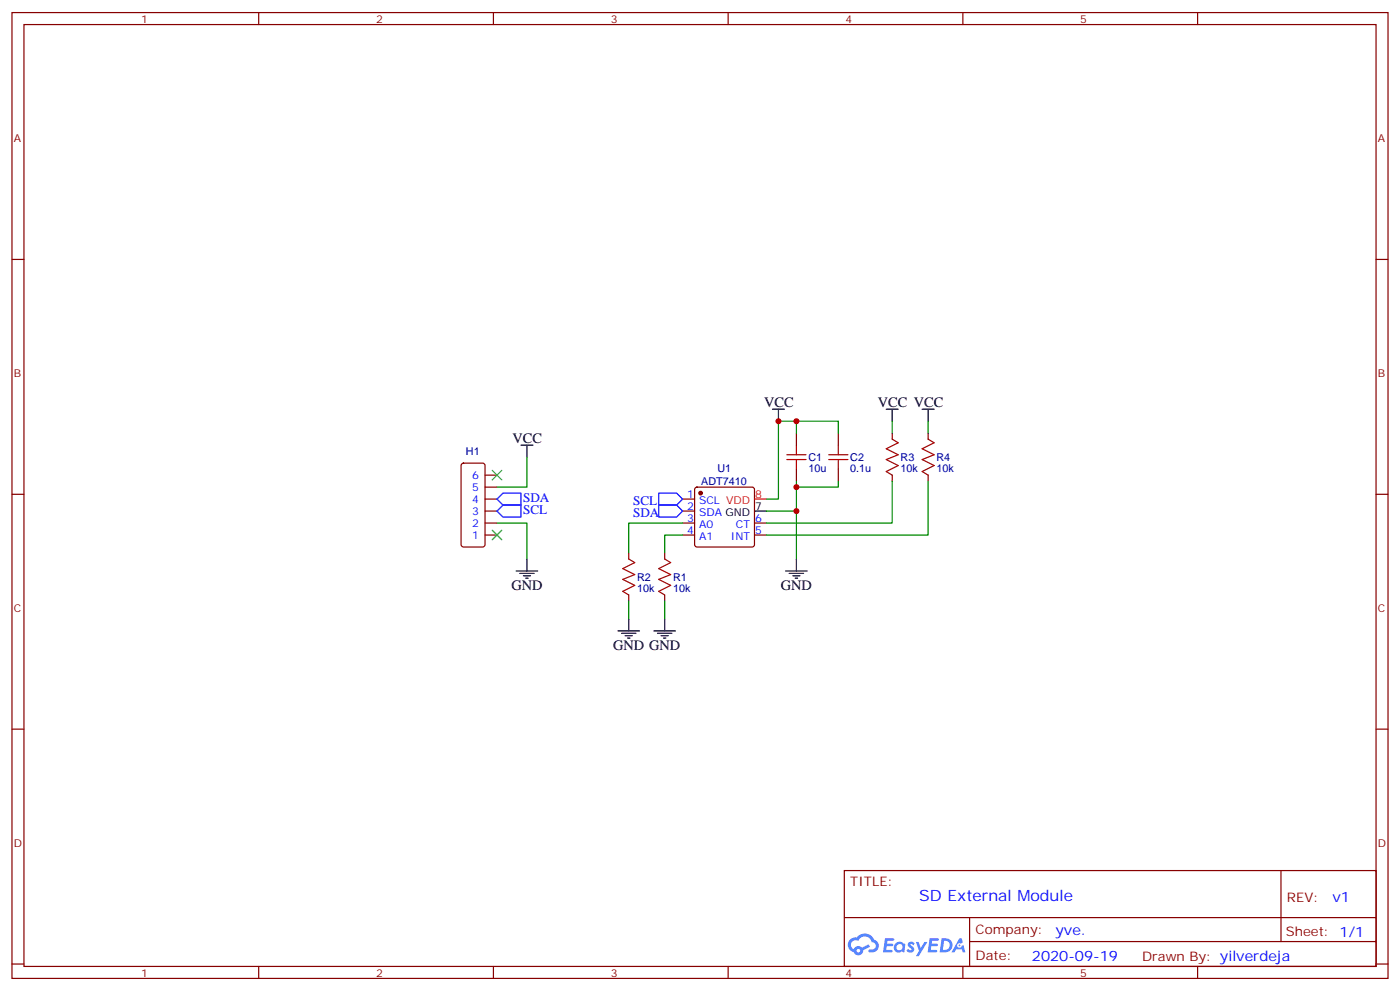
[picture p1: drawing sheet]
<svg xmlns="http://www.w3.org/2000/svg" width="412mm" height="292mm" viewBox="0 0 412 292" stroke-linecap="round" stroke-linejoin="round" font-family="sans-serif">
<g fill="none" stroke="#870000" stroke-width=".35">
<path d="M3.5 3.7h405.4v284.3h-405.4zM7.1 7.2h398.2v277.3h-398.2zM76.2 3.7v3.5M145.3 3.7v3.5M214.5 3.7v3.5M283.6 3.7v3.5M352.8 3.7v3.5M3.5 76.4h3.6M405.3 76.4h3.6M3.5 145.5h3.6M405.3 145.5h3.6M3.5 214.7h3.6"/>
<path d="M405.3 214.7h3.6M248.7 256.3h156.6v28.2h-156.6zM377.3 256.3v20.9M248.7 270.1h156.5M285.6 277.2h119.6M285.6 270.1v14.2M3.5 283.8h3.6M76.2 284.5v3.5M145.3 284.5v3.5M214.5 284.5v3.5M283.6 284.5v3.5M352.8 284.5v3.5"/>
<path d="M405.3 283.8h3.6"/>
</g>
<g fill="#5487ff">
<path d="M267.7 277.5a1.22 1.22 0 0 1 1.7 .2l-.4 .6a.47 .47 0 0 0-.3-.4 .47 .47 0 0 0-.5 .2l.1 .2a1.14 1.14 0 0 1 .8 1.8 1.14 1.14 0 0 1-1.9 0l-.2-.2 .5-.6 .7 .5a.29 .29 0 0 0 .3-.3 .29 .29 0 0 0-.2-.3 1.04 1.04 0 0 1-.6-1.7z"/>
<path d="M260.7 276.2h2.4l.3 .2-.2 .5-1.8 .1-.1 .8h1.5l.3 .4-.3 .4h-1.6l-.2 1.1h1.7l.2 .3-.2 .3-2.6 .1z"/>
<path d="M273.8 276.2h2.4l.3 .2-.1 .5-1.8 .1-.2 .8h1.6l.3 .4-.4 .4-1.6-.1-.1 1.1 1.7 .1 .2 .3-.2 .3-2.6 .1z"/>
<path d="M282.6 276.2h.7l.3 1.3-.6 .3a.69 .69 0 0 0-1 .3 .69 .69 0 0 0 .4 .9 .69 .69 0 0 0 .9-.6l.5-.2 .6 2.2h-.8l-.2-.9h-1.8l-.5 .9h-.8z"/>
<path d="M269.8 277.3h.8l.6 1.8 1.1-1.8h.9l-2.6 4.2h-.8l.9-1.5z"/>
<path d="M277.4 276.2l-.6 4.2h1.3a2.11 2.11 0 0 0 2.5-2.1 2.11 2.11 0 0 0-2.5-2.1zM278.1 277a1.39 1.39 0 0 1 1.7 1.4 1.39 1.39 0 0 1-1.8 1.2h-.3z"/>
<path d="M263.7 277.8a1.54 1.54 0 0 0-.1 2.2 1.54 1.54 0 0 0 2.2 .1l.6 .3 .3-2.3-.2-.3h-.4a1.49 1.49 0 0 0-2.4 0zM264 278.8a.94 .94 0 0 1 1.8 0 .94 .94 0 0 1-1.8 0z"/>
<path d="M250.4 276.6a2.18 2.18 0 0 0 1.1 3.7 1.44 1.44 0 0 0 1.6 .9 1.44 1.44 0 0 0 1.2-1.4l2-1.1-.5-.7-1.9 1a1.47 1.47 0 0 0-2.4 .4 1.39 1.39 0 0 1-.7-1.9 1.39 1.39 0 0 1 2-.5 2.12 2.12 0 0 1 2.2-1.3 2.12 2.12 0 0 1 1.9 1.7 1.14 1.14 0 0 1 1.1 1.4 1.14 1.14 0 0 1-1.7 .7 .43 .43 0 0 0-.5 .4 .43 .43 0 0 0 .4 .5 1.98 1.98 0 0 0 2.5-1.2 1.98 1.98 0 0 0-1.2-2.6 3.1 3.1 0 0 0-5.3-.6l-.9 .1zM252.3 279.9a.55 .55 0 0 1 1.1 0 .55 .55 0 0 1-1.1 0z"/>
<circle cx="282.6" cy="278.3" r=".26"/>
</g>
<g fill="none" stroke="#870000" stroke-width=".35">
<path d="M136.1 136.6l.4-.3h5.7l.6 .5 .1 23.5-.5 .7h-5.9l-.6-.4-.1-23.5zM142.9 139.9h3.5M234.6 127.5v3.6M234.6 138.1v3.5M246.9 127.5v3.6M246.9 138.1v3.5M262.8 127.5v1.8M262.8 139.9v1.7M273.4 127.5v1.8M273.4 139.9v1.7M142.9 146.9h3.5M142.9 150.5h3.5"/>
<path d="M142.9 154h3.5M142.9 157.5h3.5M142.9 143.4h3.5M201.1 146.9h3.5M201.1 150.5h3.5M201.1 154h3.5M201.1 157.5h3.5M204.8 143.6l.5-.2h16.2l.5 .2 .2 .5v16.2l-.2 .5-.5 .2h-16.2l-.5-.2-.2-.5v-16.2zM222.2 154h3.6M222.2 157.5h3.6M185.2 162.8v1.8M185.2 175.2v1.7"/>
<path d="M195.8 162.8v1.8M195.8 175.2v1.7"/>
</g>
<circle cx="206.4" cy="145.2" r=".53" fill="#870000" stroke="#870000" stroke-width=".35"/>
<g fill="none" stroke="#000" stroke-width=".35">
<path d="M153.5 131.1h3.5M155.2 131.1v3.5M227.5 120.5h3.6M229.3 120.5v3.5M261.1 120.5h3.5M262.8 120.5v3.5M271.6 120.5h3.6M273.4 120.5v3.5M222.2 150.5h3.6M152 168.1h6.4M153.1 168.8h4.2M154.2 169.5h2.1"/>
<path d="M154.9 170.2h.7M155.2 164.6v3.5M231.4 168.1h6.4M232.5 168.8h4.2M233.5 169.5h2.2M234.2 170.2h.7M234.6 164.6v3.5M182 185.7h6.4M183.1 186.4h4.2M184.1 187.1h2.2M184.9 187.9h.7M185.2 182.2v3.5"/>
<path d="M192.6 185.7h6.4M193.7 186.4h4.2M194.7 187.1h2.1M195.4 187.9h.7M195.8 182.2v3.5"/>
</g>
<path d="M222.2 146.9h3.6" fill="none" stroke="#f00" stroke-width=".35"/>
<path d="M145 138.5l2.8 2.8M147.8 138.5l-2.8 2.8M145 156.1l2.8 2.8M147.8 156.1l-2.8 2.8" fill="none" stroke="#3c3" stroke-width=".35"/>
<g fill="none" stroke="#008700" stroke-width=".35">
<path d="M155.2 134.6v8.8h-8.8M234.6 124h-5.3v22.9h-3.5M234.6 127.5v-3.5h12.3v3.5M262.8 124v3.5M273.4 124v3.5M146.4 154h8.8v10.6M201.1 157.5h-5.3v5.3M201.1 154h-15.9v8.8M225.8 150.5h8.8v14.1M234.6 141.6v1.8h12.3v-1.8M234.6 143.4v7.1M262.8 141.6v12.4h-37"/>
<path d="M273.4 141.6v15.9h-47.6M185.2 176.9v5.3M195.8 176.9v5.3"/>
</g>
<path d="M146.4 146.9l1.8-1.7h5.3v3.5h-5.3zM146.4 150.5l1.8-1.8h5.3v3.5h-5.3zM194 145.2h5.3l1.8 1.7-1.8 1.8h-5.3zM194 148.7h5.3l1.8 1.8-1.8 1.7h-5.3z" fill="none" stroke="#00f" stroke-width=".35"/>
<path d="M231.8 135.3h5.6M231.8 133.9h5.6M234.6 131.1v2.8M234.6 135.3v2.8M244.1 135.3h5.7M244.1 133.9h5.7M246.9 131.1v2.8M246.9 135.3v2.8M262.8 129.3l1.8 1.1-3.5 1.7 3.5 1.8-3.5 1.4 3.5 1.8-3.5 1.7 1.7 1.1M273.4 129.3l1.8 1.1-3.6 1.7 3.6 1.8-3.6 1.4 3.6 1.8-3.6 1.7 1.8 1.1M185.2 164.6l1.8 1-3.6 1.8 3.6 1.8-3.6 1.4 3.6 1.7-3.6 1.8 1.8 1.1M195.8 164.6l1.8 1-3.6 1.8 3.6 1.8-3.6 1.4 3.6 1.7-3.6 1.8 1.8 1.1" fill="none" stroke="#a10000" stroke-width=".35"/>
<g fill="#c00">
<circle cx="234.6" cy="124" r=".88"/>
<circle cx="229.3" cy="124" r=".88"/>
<circle cx="234.6" cy="150.5" r=".88"/>
<circle cx="234.6" cy="143.4" r=".88"/>
</g>
<text font-size="4.6" fill="#00f" x="270.8" y="265.3">SD External Module</text>
<g font-size="4.2">
<text x="225.1" y="119.8">VCC</text>
<text x="258.6" y="119.8">VCC VCC</text>
<text x="151" y="130.4">VCC</text>
<text x="150.6" y="173.7">GND</text>
<text x="230" y="173.7">GND</text>
<text x="180.6" y="191.4">GND GND</text>
</g>
<g font-size="4.2" fill="#00f">
<text x="392.5" y="265.6">v1</text>
<text x="310.9" y="275.1">yve.</text>
<text x="304" y="282.9">2020-09-19</text>
</g>
<g font-size="3.9" fill="#00f">
<text x="154.1" y="147.7">SDA</text>
<text x="186.5" y="148.8">SCL</text>
<text x="154.1" y="151.3">SCL</text>
<text x="186.5" y="152.3">SDA</text>
</g>
<g font-size="3.9" fill="#800">
<text x="250.5" y="260.9">TITLE:</text>
<text x="379.1" y="265.6">REV:</text>
<text x="287.4" y="275.1">Company:</text>
<text x="378.7" y="275.7">Sheet: 1/1</text>
<text x="287.4" y="282.8">Date:</text>
<text x="336.4" y="282.8">Drawn By: yilverdeja</text>
</g>
<g font-size="3.2" fill="#800">
<text x="41.6" y="6.7">1</text>
<text x="110.8" y="6.7">2</text>
<text x="179.9" y="6.7">3</text>
<text x="249.1" y="6.7">4</text>
<text x="318.2" y="6.7">5</text>
<text x="4.1" y="41.8">A</text>
<text x="405.9" y="41.8">A</text>
<text x="4.1" y="110.9">B</text>
<text x="405.9" y="110.9">B</text>
<text x="4.1" y="180.1">C</text>
<text x="405.9" y="180.1">C</text>
<text x="4.1" y="249.2">D</text>
<text x="405.9" y="249.2">D</text>
<text x="41.6" y="287.5">1</text>
<text x="110.8" y="287.5">2</text>
<text x="179.9" y="287.5">3</text>
<text x="249.1" y="287.5">4</text>
<text x="318.2" y="287.5">5</text>
</g>
<g font-size="3.2" fill="#000080">
<text x="137.2" y="134">H1</text>
<text x="238.1" y="135.7">C1</text>
<text x="250.5" y="135.7">C2</text>
<text x="265.3" y="135.7">R3</text>
<text x="275.9" y="135.7">R4</text>
<text x="206.5" y="142.8">ADT7410</text>
<text x="211.3" y="138.9">U1</text>
<text x="238.1" y="138.9">10u</text>
<text x="250.5" y="138.9">0.1u</text>
<text x="265.3" y="138.9">10k</text>
<text x="275.9" y="138.9">10k</text>
<text x="187.7" y="171">R2</text>
<text x="198.3" y="171">R1</text>
<text x="187.7" y="174.2">10k</text>
<text x="198.3" y="174.2">10k</text>
</g>
<g font-size="3.2" fill="#00f">
<text x="139.1" y="140.9">6</text>
<text x="139.1" y="148">4</text>
<text x="139.1" y="144.5">5</text>
<text x="202.4" y="146.6">1</text>
<text x="205.9" y="148.3">SCL VDD</text>
<text x="139.1" y="155">2</text>
<text x="139.1" y="151.5">3</text>
<text x="202.4" y="150.1">2</text>
<text x="202.4" y="153.6">3</text>
<text x="205.9" y="151.9">SDA GND</text>
<text x="205.9" y="155.4">A0</text>
<text x="216.8" y="155.4">CT</text>
<text x="222.4" y="153.6">6</text>
<text x="139.1" y="158.6">1</text>
<text x="202.4" y="157.2">4</text>
<text x="205.9" y="158.9">A1</text>
<text x="215.3" y="158.9">INT</text>
<text x="222.4" y="157.2">5</text>
</g>
<text font-size="3.2" fill="#f00" x="222.4" y="146.6">8</text>
<text font-size="3.2" x="222.4" y="150.1">7</text>
</svg>
